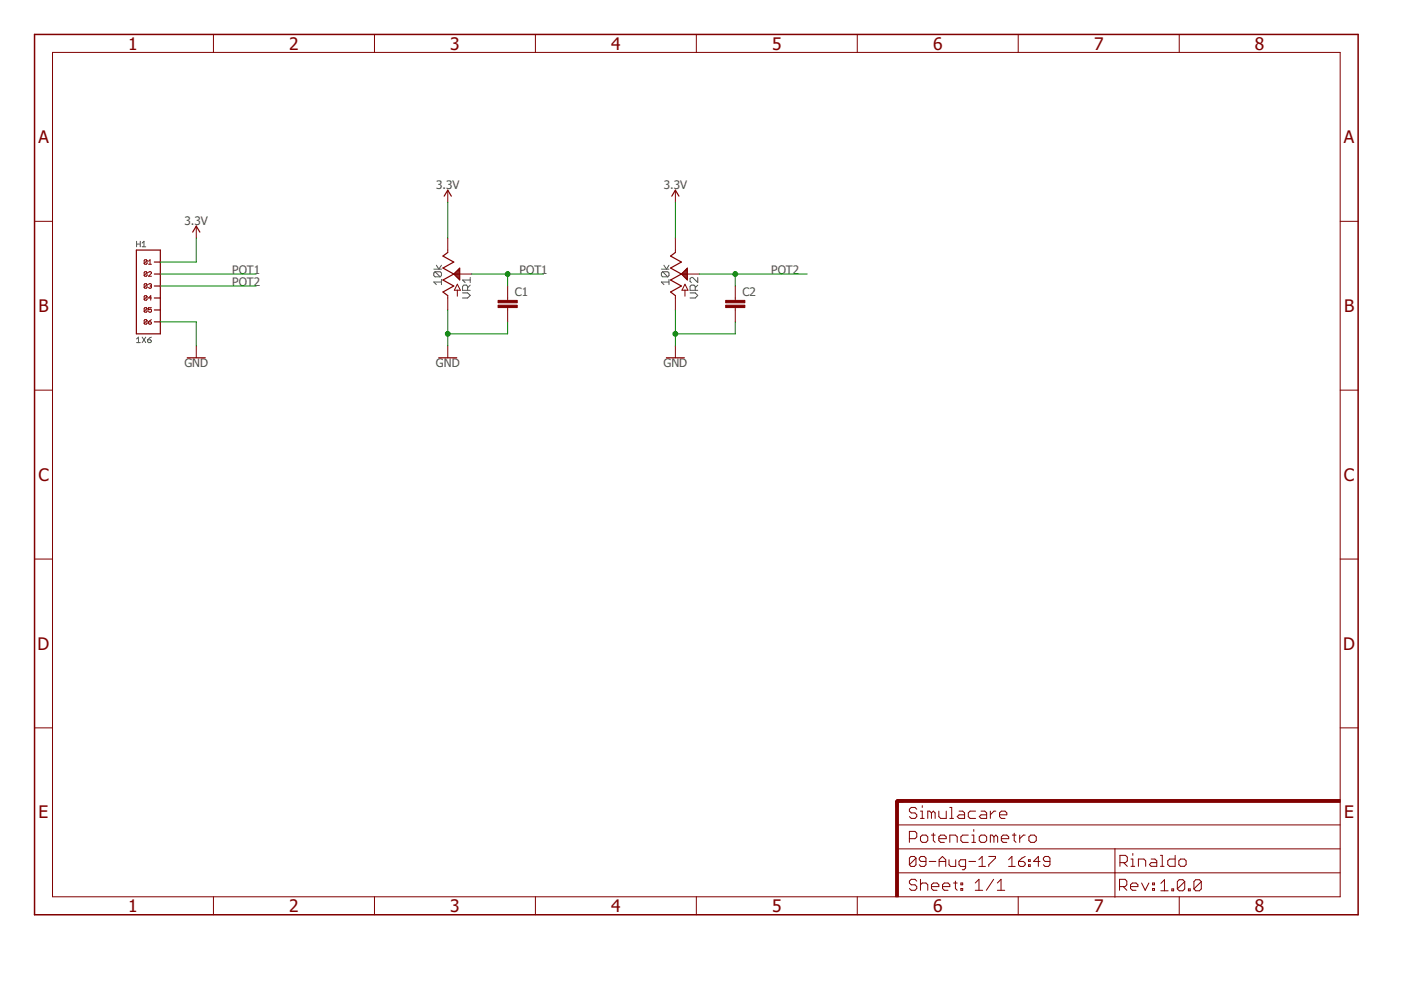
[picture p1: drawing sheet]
<?xml version="1.0" encoding="utf-8"?>
<!DOCTYPE eagle SYSTEM "eagle.dtd">
<!--
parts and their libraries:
SparkFun-Aesthetics: Licensing: Creative Commons ShareAlike 4.0 International - https://creativecommons.org/licenses/by-sa/4.0
-->
<eagle version="8.2.2">
<drawing>
<settings>
<setting alwaysvectorfont="no"/>
<setting verticaltext="up"/>
</settings>
<grid distance="0.1" unitdist="inch" unit="inch" style="lines" multiple="1" display="no" altdistance="0.01" altunitdist="inch" altunit="inch"/>
<schematic xreflabel="%F%N/%S.%C%R" xrefpart="/%S.%C%R">
<libraries>
<library name="SparkFun-Aesthetics">
<symbols>
<symbol name="FR-A4L">
<rectangle x1="178.7652" y1="0" x2="179.3748" y2="20.32" layer="94"/>
<rectangle x1="225.7552" y1="-26.67" x2="226.3648" y2="67.31" layer="94" rot="R90"/>
<wire x1="225.29" y1="-0.1" x2="225.29" y2="5.08" width="0.1016" layer="94"/>
<wire x1="225.29" y1="5.08" x2="273.05" y2="5.08" width="0.1016" layer="94"/>
<wire x1="225.29" y1="5.08" x2="179.07" y2="5.08" width="0.1016" layer="94"/>
<wire x1="179.07" y1="10.16" x2="225.29" y2="10.16" width="0.1016" layer="94"/>
<wire x1="225.29" y1="10.16" x2="273.05" y2="10.16" width="0.1016" layer="94"/>
<wire x1="179.07" y1="15.24" x2="273.05" y2="15.24" width="0.1016" layer="94"/>
<wire x1="225.29" y1="5.08" x2="225.29" y2="10.16" width="0.1016" layer="94"/>
<wire x1="179.07" y1="19.05" x2="179.07" y2="20.32" width="0.6096" layer="94"/>
<wire x1="179.07" y1="20.32" x2="180.34" y2="20.32" width="0.6096" layer="94"/>
<text x="181.61" y="11.43" size="2.54" layer="94" font="vector">&gt;DRAWING_NAME</text>
<text x="181.61" y="6.35" size="2.286" layer="94" font="vector">&gt;LAST_DATE_TIME</text>
<text x="195.58" y="1.27" size="2.54" layer="94" font="vector">&gt;SHEET</text>
<text x="181.61" y="1.27" size="2.54" layer="94" font="vector">Sheet:</text>
<text x="181.61" y="16.51" size="2.54" layer="94" font="vector">&gt;CNAME</text>
<text x="226.16" y="1.27" size="2.54" layer="94" font="vector">Rev:</text>
<text x="226.26" y="6.35" size="2.54" layer="94" font="vector">&gt;DESIGNER</text>
<text x="234.92" y="1.17" size="2.54" layer="94" font="vector">&gt;CREVISION</text>
<frame x1="-3.81" y1="-3.81" x2="276.86" y2="182.88" columns="8" rows="5" layer="94"/>
</symbol>
</symbols>
<devicesets>
<deviceset name="FRAME-A4L" prefix="FRAME">
<gates>
<gate name="G$1" symbol="FR-A4L" x="0" y="0"/>
</gates>
<devices>
<device name="">
<technologies>
<technology name=""/>
</technologies>
</device>
</devices>
</deviceset>
</devicesets>
</library>
<library name="SparkFun-Resistors">
<symbols>
<symbol name="POTENTIOMETER">
<wire x1="0" y1="-5.08" x2="0" y2="-4.572" width="0.1524" layer="94"/>
<wire x1="0" y1="-4.572" x2="-1.016" y2="-3.81" width="0.254" layer="94"/>
<wire x1="-1.016" y1="-3.81" x2="1.27" y2="-2.54" width="0.254" layer="94"/>
<wire x1="1.27" y1="-2.54" x2="-1.016" y2="-1.27" width="0.254" layer="94"/>
<wire x1="-1.016" y1="-1.27" x2="1.27" y2="0" width="0.254" layer="94"/>
<wire x1="1.27" y1="0" x2="-1.016" y2="1.27" width="0.254" layer="94"/>
<wire x1="-1.016" y1="1.27" x2="1.27" y2="2.54" width="0.254" layer="94"/>
<wire x1="1.27" y1="2.54" x2="-1.016" y2="3.81" width="0.254" layer="94"/>
<wire x1="-1.016" y1="3.81" x2="0" y2="4.572" width="0.254" layer="94"/>
<wire x1="0" y1="4.572" x2="0" y2="5.08" width="0.1524" layer="94"/>
<wire x1="2.032" y1="-2.159" x2="2.667" y2="-3.429" width="0.1524" layer="94"/>
<wire x1="2.667" y1="-3.429" x2="2.032" y2="-3.429" width="0.1524" layer="94"/>
<wire x1="2.032" y1="-3.429" x2="1.397" y2="-3.429" width="0.1524" layer="94"/>
<wire x1="1.397" y1="-3.429" x2="2.032" y2="-2.159" width="0.1524" layer="94"/>
<text x="3.048" y="-0.254" size="1.778" layer="95" font="vector" rot="R270">&gt;NAME</text>
<text x="-1.27" y="0" size="1.778" layer="95" font="vector" rot="R90" align="bottom-center">&gt;Value</text>
<pin name="A" x="0" y="-7.62" visible="off" length="short" direction="pas" rot="R90"/>
<pin name="E" x="0" y="7.62" visible="off" length="short" direction="pas" rot="R270"/>
<pin name="S" x="5.08" y="0" visible="off" length="short" direction="pas" rot="R180"/>
<polygon width="0.2032" layer="94">
<vertex x="2.54" y="-1.27"/>
<vertex x="1.27" y="0"/>
<vertex x="2.54" y="1.27"/>
</polygon>
<wire x1="2.032" y1="-4.699" x2="2.032" y2="-3.429" width="0.1524" layer="94"/>
</symbol>
</symbols>
<devicesets>
<deviceset name="POTENTIOMETER_SLIDE" prefix="VR" uservalue="yes">
<gates>
<gate name="G$1" symbol="POTENTIOMETER" x="0" y="0"/>
</gates>
<devices>
<device name="-60MM-1/2W-20%" package="SLIDER-XLARGE">
<connects>
<connect gate="G$1" pin="A" pad="3"/>
<connect gate="G$1" pin="E" pad="1"/>
<connect gate="G$1" pin="S" pad="2A"/>
</connects>
<technologies>
<technology name="">
<attribute name="PROD_ID" value="RES-09484"/>
<attribute name="SF_SKU" value="COM-09119"/>
<attribute name="VALUE" value="10k"/>
</technology>
</technologies>
</device>
<device name="-30MM-1/10W-20%" package="SLIDER-MEDIUM">
<connects>
<connect gate="G$1" pin="A" pad="BOTTOM"/>
<connect gate="G$1" pin="E" pad="TOP"/>
<connect gate="G$1" pin="S" pad="WIPER"/>
</connects>
<technologies>
<technology name="">
<attribute name="PROD_ID" value="RES-11931"/>
<attribute name="SF_SKU" value="COM-11621"/>
<attribute name="VALUE" value="10k"/>
</technology>
</technologies>
</device>
<device name="-20MM-1/10W-20%" package="SLIDER-SMALL">
<connects>
<connect gate="G$1" pin="A" pad="BOTTOM"/>
<connect gate="G$1" pin="E" pad="TOP"/>
<connect gate="G$1" pin="S" pad="WIPER"/>
</connects>
<technologies>
<technology name="">
<attribute name="PROD_ID" value="RES-11924"/>
<attribute name="SF_SKU" value="COM-11620"/>
<attribute name="VALUE" value="10k"/>
</technology>
</technologies>
</device>
<device name="-30MM-1/10W-20%-KIT" package="SLIDER-MEDIUM-KIT">
<connects>
<connect gate="G$1" pin="A" pad="BOTTOM"/>
<connect gate="G$1" pin="E" pad="TOP"/>
<connect gate="G$1" pin="S" pad="WIPER"/>
</connects>
<technologies>
<technology name="">
<attribute name="PROD_ID" value="RES-11931"/>
<attribute name="SF_SKU" value="COM-11621"/>
<attribute name="VALUE" value="10k"/>
</technology>
</technologies>
</device>
</devices>
</deviceset>
</devicesets>
</library>
<library name="SparkFun-PowerSymbols">
<symbols>
<symbol name="3.3V">
<wire x1="0.762" y1="1.27" x2="0" y2="2.54" width="0.254" layer="94"/>
<wire x1="0" y1="2.54" x2="-0.762" y2="1.27" width="0.254" layer="94"/>
<pin name="3.3V" x="0" y="0" visible="off" length="short" direction="sup" rot="R90"/>
<text x="0" y="2.794" size="1.778" layer="96" align="bottom-center">&gt;VALUE</text>
</symbol>
<symbol name="DGND">
<wire x1="-1.905" y1="0" x2="1.905" y2="0" width="0.254" layer="94"/>
<pin name="GND" x="0" y="2.54" visible="off" length="short" direction="sup" rot="R270"/>
<text x="0" y="-0.254" size="1.778" layer="96" align="top-center">&gt;VALUE</text>
</symbol>
</symbols>
<devicesets>
<deviceset name="3.3V" prefix="SUPPLY">
<gates>
<gate name="G$1" symbol="3.3V" x="0" y="0"/>
</gates>
<devices>
<device name="">
<technologies>
<technology name=""/>
</technologies>
</device>
</devices>
</deviceset>
<deviceset name="GND" prefix="GND">
<gates>
<gate name="1" symbol="DGND" x="0" y="0"/>
</gates>
<devices>
<device name="">
<technologies>
<technology name=""/>
</technologies>
</device>
</devices>
</deviceset>
</devicesets>
</library>
<library name="resistor">
<symbols>
<symbol name="C-EU-1">
<wire x1="0" y1="0" x2="0" y2="-0.508" width="0.1524" layer="94"/>
<wire x1="0" y1="-2.54" x2="0" y2="-2.032" width="0.1524" layer="94"/>
<text x="1.524" y="0.381" size="1.778" layer="95">&gt;NAME</text>
<text x="1.524" y="-4.699" size="1.778" layer="96">&gt;VALUE</text>
<rectangle x1="-2.032" y1="-2.032" x2="2.032" y2="-1.524" layer="94"/>
<rectangle x1="-2.032" y1="-1.016" x2="2.032" y2="-0.508" layer="94"/>
<pin name="1" x="0" y="2.54" visible="off" length="short" direction="pas" swaplevel="1" rot="R270"/>
<pin name="2" x="0" y="-5.08" visible="off" length="short" direction="pas" swaplevel="1" rot="R90"/>
</symbol>
</symbols>
<devicesets>
<deviceset name="C-EU" prefix="C" uservalue="yes">
<gates>
<gate name="G$1" symbol="C-EU-1" x="0" y="0"/>
</gates>
<devices>
<device name="C0402" package="C0402">
<connects>
<connect gate="G$1" pin="1" pad="1"/>
<connect gate="G$1" pin="2" pad="2"/>
</connects>
<technologies>
<technology name=""/>
</technologies>
</device>
<device name="C0504" package="C0504">
<connects>
<connect gate="G$1" pin="1" pad="1"/>
<connect gate="G$1" pin="2" pad="2"/>
</connects>
<technologies>
<technology name=""/>
</technologies>
</device>
<device name="C0603" package="C0603">
<connects>
<connect gate="G$1" pin="1" pad="1"/>
<connect gate="G$1" pin="2" pad="2"/>
</connects>
<technologies>
<technology name=""/>
</technologies>
</device>
<device name="C0805" package="C0805">
<connects>
<connect gate="G$1" pin="1" pad="1"/>
<connect gate="G$1" pin="2" pad="2"/>
</connects>
<technologies>
<technology name=""/>
</technologies>
</device>
<device name="C1206" package="C1206">
<connects>
<connect gate="G$1" pin="1" pad="1"/>
<connect gate="G$1" pin="2" pad="2"/>
</connects>
<technologies>
<technology name=""/>
</technologies>
</device>
<device name="C1210" package="C1210">
<connects>
<connect gate="G$1" pin="1" pad="1"/>
<connect gate="G$1" pin="2" pad="2"/>
</connects>
<technologies>
<technology name=""/>
</technologies>
</device>
<device name="C1310" package="C1310">
<connects>
<connect gate="G$1" pin="1" pad="1"/>
<connect gate="G$1" pin="2" pad="2"/>
</connects>
<technologies>
<technology name=""/>
</technologies>
</device>
<device name="C1608" package="C1608">
<connects>
<connect gate="G$1" pin="1" pad="1"/>
<connect gate="G$1" pin="2" pad="2"/>
</connects>
<technologies>
<technology name=""/>
</technologies>
</device>
<device name="C1812" package="C1812">
<connects>
<connect gate="G$1" pin="1" pad="1"/>
<connect gate="G$1" pin="2" pad="2"/>
</connects>
<technologies>
<technology name=""/>
</technologies>
</device>
<device name="C1825" package="C1825">
<connects>
<connect gate="G$1" pin="1" pad="1"/>
<connect gate="G$1" pin="2" pad="2"/>
</connects>
<technologies>
<technology name=""/>
</technologies>
</device>
<device name="C2012" package="C2012">
<connects>
<connect gate="G$1" pin="1" pad="1"/>
<connect gate="G$1" pin="2" pad="2"/>
</connects>
<technologies>
<technology name=""/>
</technologies>
</device>
<device name="C3216" package="C3216">
<connects>
<connect gate="G$1" pin="1" pad="1"/>
<connect gate="G$1" pin="2" pad="2"/>
</connects>
<technologies>
<technology name=""/>
</technologies>
</device>
<device name="C3225" package="C3225">
<connects>
<connect gate="G$1" pin="1" pad="1"/>
<connect gate="G$1" pin="2" pad="2"/>
</connects>
<technologies>
<technology name=""/>
</technologies>
</device>
<device name="C4532" package="C4532">
<connects>
<connect gate="G$1" pin="1" pad="1"/>
<connect gate="G$1" pin="2" pad="2"/>
</connects>
<technologies>
<technology name=""/>
</technologies>
</device>
<device name="C4564" package="C4564">
<connects>
<connect gate="G$1" pin="1" pad="1"/>
<connect gate="G$1" pin="2" pad="2"/>
</connects>
<technologies>
<technology name=""/>
</technologies>
</device>
<device name="025-024X044" package="C025-024X044">
<connects>
<connect gate="G$1" pin="1" pad="1"/>
<connect gate="G$1" pin="2" pad="2"/>
</connects>
<technologies>
<technology name=""/>
</technologies>
</device>
<device name="025-025X050" package="C025-025X050">
<connects>
<connect gate="G$1" pin="1" pad="1"/>
<connect gate="G$1" pin="2" pad="2"/>
</connects>
<technologies>
<technology name=""/>
</technologies>
</device>
<device name="025-030X050" package="C025-030X050">
<connects>
<connect gate="G$1" pin="1" pad="1"/>
<connect gate="G$1" pin="2" pad="2"/>
</connects>
<technologies>
<technology name=""/>
</technologies>
</device>
<device name="025-040X050" package="C025-040X050">
<connects>
<connect gate="G$1" pin="1" pad="1"/>
<connect gate="G$1" pin="2" pad="2"/>
</connects>
<technologies>
<technology name=""/>
</technologies>
</device>
<device name="025-050X050" package="C025-050X050">
<connects>
<connect gate="G$1" pin="1" pad="1"/>
<connect gate="G$1" pin="2" pad="2"/>
</connects>
<technologies>
<technology name=""/>
</technologies>
</device>
<device name="025-060X050" package="C025-060X050">
<connects>
<connect gate="G$1" pin="1" pad="1"/>
<connect gate="G$1" pin="2" pad="2"/>
</connects>
<technologies>
<technology name=""/>
</technologies>
</device>
<device name="C025_050-024X070" package="C025_050-024X070">
<connects>
<connect gate="G$1" pin="1" pad="1"/>
<connect gate="G$1" pin="2" pad="2"/>
</connects>
<technologies>
<technology name=""/>
</technologies>
</device>
<device name="025_050-025X075" package="C025_050-025X075">
<connects>
<connect gate="G$1" pin="1" pad="1"/>
<connect gate="G$1" pin="2" pad="2"/>
</connects>
<technologies>
<technology name=""/>
</technologies>
</device>
<device name="025_050-035X075" package="C025_050-035X075">
<connects>
<connect gate="G$1" pin="1" pad="1"/>
<connect gate="G$1" pin="2" pad="2"/>
</connects>
<technologies>
<technology name=""/>
</technologies>
</device>
<device name="025_050-045X075" package="C025_050-045X075">
<connects>
<connect gate="G$1" pin="1" pad="1"/>
<connect gate="G$1" pin="2" pad="2"/>
</connects>
<technologies>
<technology name=""/>
</technologies>
</device>
<device name="025_050-055X075" package="C025_050-055X075">
<connects>
<connect gate="G$1" pin="1" pad="1"/>
<connect gate="G$1" pin="2" pad="2"/>
</connects>
<technologies>
<technology name=""/>
</technologies>
</device>
<device name="050-024X044" package="C050-024X044">
<connects>
<connect gate="G$1" pin="1" pad="1"/>
<connect gate="G$1" pin="2" pad="2"/>
</connects>
<technologies>
<technology name=""/>
</technologies>
</device>
<device name="050-025X075" package="C050-025X075">
<connects>
<connect gate="G$1" pin="1" pad="1"/>
<connect gate="G$1" pin="2" pad="2"/>
</connects>
<technologies>
<technology name=""/>
</technologies>
</device>
<device name="050-045X075" package="C050-045X075">
<connects>
<connect gate="G$1" pin="1" pad="1"/>
<connect gate="G$1" pin="2" pad="2"/>
</connects>
<technologies>
<technology name=""/>
</technologies>
</device>
<device name="050-030X075" package="C050-030X075">
<connects>
<connect gate="G$1" pin="1" pad="1"/>
<connect gate="G$1" pin="2" pad="2"/>
</connects>
<technologies>
<technology name=""/>
</technologies>
</device>
<device name="050-050X075" package="C050-050X075">
<connects>
<connect gate="G$1" pin="1" pad="1"/>
<connect gate="G$1" pin="2" pad="2"/>
</connects>
<technologies>
<technology name=""/>
</technologies>
</device>
<device name="050-055X075" package="C050-055X075">
<connects>
<connect gate="G$1" pin="1" pad="1"/>
<connect gate="G$1" pin="2" pad="2"/>
</connects>
<technologies>
<technology name=""/>
</technologies>
</device>
<device name="050-075X075" package="C050-075X075">
<connects>
<connect gate="G$1" pin="1" pad="1"/>
<connect gate="G$1" pin="2" pad="2"/>
</connects>
<technologies>
<technology name=""/>
</technologies>
</device>
<device name="050H075X075" package="C050H075X075">
<connects>
<connect gate="G$1" pin="1" pad="1"/>
<connect gate="G$1" pin="2" pad="2"/>
</connects>
<technologies>
<technology name=""/>
</technologies>
</device>
<device name="075-032X103" package="C075-032X103">
<connects>
<connect gate="G$1" pin="1" pad="1"/>
<connect gate="G$1" pin="2" pad="2"/>
</connects>
<technologies>
<technology name=""/>
</technologies>
</device>
<device name="075-042X103" package="C075-042X103">
<connects>
<connect gate="G$1" pin="1" pad="1"/>
<connect gate="G$1" pin="2" pad="2"/>
</connects>
<technologies>
<technology name=""/>
</technologies>
</device>
<device name="075-052X106" package="C075-052X106">
<connects>
<connect gate="G$1" pin="1" pad="1"/>
<connect gate="G$1" pin="2" pad="2"/>
</connects>
<technologies>
<technology name=""/>
</technologies>
</device>
<device name="102-043X133" package="C102-043X133">
<connects>
<connect gate="G$1" pin="1" pad="1"/>
<connect gate="G$1" pin="2" pad="2"/>
</connects>
<technologies>
<technology name=""/>
</technologies>
</device>
<device name="102-054X133" package="C102-054X133">
<connects>
<connect gate="G$1" pin="1" pad="1"/>
<connect gate="G$1" pin="2" pad="2"/>
</connects>
<technologies>
<technology name=""/>
</technologies>
</device>
<device name="102-064X133" package="C102-064X133">
<connects>
<connect gate="G$1" pin="1" pad="1"/>
<connect gate="G$1" pin="2" pad="2"/>
</connects>
<technologies>
<technology name=""/>
</technologies>
</device>
<device name="102_152-062X184" package="C102_152-062X184">
<connects>
<connect gate="G$1" pin="1" pad="1"/>
<connect gate="G$1" pin="2" pad="2"/>
</connects>
<technologies>
<technology name=""/>
</technologies>
</device>
<device name="150-054X183" package="C150-054X183">
<connects>
<connect gate="G$1" pin="1" pad="1"/>
<connect gate="G$1" pin="2" pad="2"/>
</connects>
<technologies>
<technology name=""/>
</technologies>
</device>
<device name="150-064X183" package="C150-064X183">
<connects>
<connect gate="G$1" pin="1" pad="1"/>
<connect gate="G$1" pin="2" pad="2"/>
</connects>
<technologies>
<technology name=""/>
</technologies>
</device>
<device name="150-072X183" package="C150-072X183">
<connects>
<connect gate="G$1" pin="1" pad="1"/>
<connect gate="G$1" pin="2" pad="2"/>
</connects>
<technologies>
<technology name=""/>
</technologies>
</device>
<device name="150-084X183" package="C150-084X183">
<connects>
<connect gate="G$1" pin="1" pad="1"/>
<connect gate="G$1" pin="2" pad="2"/>
</connects>
<technologies>
<technology name=""/>
</technologies>
</device>
<device name="150-091X182" package="C150-091X182">
<connects>
<connect gate="G$1" pin="1" pad="1"/>
<connect gate="G$1" pin="2" pad="2"/>
</connects>
<technologies>
<technology name=""/>
</technologies>
</device>
<device name="225-062X268" package="C225-062X268">
<connects>
<connect gate="G$1" pin="1" pad="1"/>
<connect gate="G$1" pin="2" pad="2"/>
</connects>
<technologies>
<technology name=""/>
</technologies>
</device>
<device name="225-074X268" package="C225-074X268">
<connects>
<connect gate="G$1" pin="1" pad="1"/>
<connect gate="G$1" pin="2" pad="2"/>
</connects>
<technologies>
<technology name=""/>
</technologies>
</device>
<device name="225-087X268" package="C225-087X268">
<connects>
<connect gate="G$1" pin="1" pad="1"/>
<connect gate="G$1" pin="2" pad="2"/>
</connects>
<technologies>
<technology name=""/>
</technologies>
</device>
<device name="225-108X268" package="C225-108X268">
<connects>
<connect gate="G$1" pin="1" pad="1"/>
<connect gate="G$1" pin="2" pad="2"/>
</connects>
<technologies>
<technology name=""/>
</technologies>
</device>
<device name="225-113X268" package="C225-113X268">
<connects>
<connect gate="G$1" pin="1" pad="1"/>
<connect gate="G$1" pin="2" pad="2"/>
</connects>
<technologies>
<technology name=""/>
</technologies>
</device>
<device name="275-093X316" package="C275-093X316">
<connects>
<connect gate="G$1" pin="1" pad="1"/>
<connect gate="G$1" pin="2" pad="2"/>
</connects>
<technologies>
<technology name=""/>
</technologies>
</device>
<device name="275-113X316" package="C275-113X316">
<connects>
<connect gate="G$1" pin="1" pad="1"/>
<connect gate="G$1" pin="2" pad="2"/>
</connects>
<technologies>
<technology name=""/>
</technologies>
</device>
<device name="275-134X316" package="C275-134X316">
<connects>
<connect gate="G$1" pin="1" pad="1"/>
<connect gate="G$1" pin="2" pad="2"/>
</connects>
<technologies>
<technology name=""/>
</technologies>
</device>
<device name="275-205X316" package="C275-205X316">
<connects>
<connect gate="G$1" pin="1" pad="1"/>
<connect gate="G$1" pin="2" pad="2"/>
</connects>
<technologies>
<technology name=""/>
</technologies>
</device>
<device name="325-137X374" package="C325-137X374">
<connects>
<connect gate="G$1" pin="1" pad="1"/>
<connect gate="G$1" pin="2" pad="2"/>
</connects>
<technologies>
<technology name=""/>
</technologies>
</device>
<device name="325-162X374" package="C325-162X374">
<connects>
<connect gate="G$1" pin="1" pad="1"/>
<connect gate="G$1" pin="2" pad="2"/>
</connects>
<technologies>
<technology name=""/>
</technologies>
</device>
<device name="325-182X374" package="C325-182X374">
<connects>
<connect gate="G$1" pin="1" pad="1"/>
<connect gate="G$1" pin="2" pad="2"/>
</connects>
<technologies>
<technology name=""/>
</technologies>
</device>
<device name="375-192X418" package="C375-192X418">
<connects>
<connect gate="G$1" pin="1" pad="1"/>
<connect gate="G$1" pin="2" pad="2"/>
</connects>
<technologies>
<technology name=""/>
</technologies>
</device>
<device name="375-203X418" package="C375-203X418">
<connects>
<connect gate="G$1" pin="1" pad="1"/>
<connect gate="G$1" pin="2" pad="2"/>
</connects>
<technologies>
<technology name=""/>
</technologies>
</device>
<device name="050-035X075" package="C050-035X075">
<connects>
<connect gate="G$1" pin="1" pad="1"/>
<connect gate="G$1" pin="2" pad="2"/>
</connects>
<technologies>
<technology name=""/>
</technologies>
</device>
<device name="375-155X418" package="C375-155X418">
<connects>
<connect gate="G$1" pin="1" pad="1"/>
<connect gate="G$1" pin="2" pad="2"/>
</connects>
<technologies>
<technology name=""/>
</technologies>
</device>
<device name="075-063X106" package="C075-063X106">
<connects>
<connect gate="G$1" pin="1" pad="1"/>
<connect gate="G$1" pin="2" pad="2"/>
</connects>
<technologies>
<technology name=""/>
</technologies>
</device>
<device name="275-154X316" package="C275-154X316">
<connects>
<connect gate="G$1" pin="1" pad="1"/>
<connect gate="G$1" pin="2" pad="2"/>
</connects>
<technologies>
<technology name=""/>
</technologies>
</device>
<device name="275-173X316" package="C275-173X316">
<connects>
<connect gate="G$1" pin="1" pad="1"/>
<connect gate="G$1" pin="2" pad="2"/>
</connects>
<technologies>
<technology name=""/>
</technologies>
</device>
<device name="C0402K" package="C0402K">
<connects>
<connect gate="G$1" pin="1" pad="1"/>
<connect gate="G$1" pin="2" pad="2"/>
</connects>
<technologies>
<technology name=""/>
</technologies>
</device>
<device name="C0603K" package="C0603K">
<connects>
<connect gate="G$1" pin="1" pad="1"/>
<connect gate="G$1" pin="2" pad="2"/>
</connects>
<technologies>
<technology name=""/>
</technologies>
</device>
<device name="C0805K" package="C0805K">
<connects>
<connect gate="G$1" pin="1" pad="1"/>
<connect gate="G$1" pin="2" pad="2"/>
</connects>
<technologies>
<technology name=""/>
</technologies>
</device>
<device name="C1206K" package="C1206K">
<connects>
<connect gate="G$1" pin="1" pad="1"/>
<connect gate="G$1" pin="2" pad="2"/>
</connects>
<technologies>
<technology name=""/>
</technologies>
</device>
<device name="C1210K" package="C1210K">
<connects>
<connect gate="G$1" pin="1" pad="1"/>
<connect gate="G$1" pin="2" pad="2"/>
</connects>
<technologies>
<technology name=""/>
</technologies>
</device>
<device name="C1812K" package="C1812K">
<connects>
<connect gate="G$1" pin="1" pad="1"/>
<connect gate="G$1" pin="2" pad="2"/>
</connects>
<technologies>
<technology name=""/>
</technologies>
</device>
<device name="C1825K" package="C1825K">
<connects>
<connect gate="G$1" pin="1" pad="1"/>
<connect gate="G$1" pin="2" pad="2"/>
</connects>
<technologies>
<technology name=""/>
</technologies>
</device>
<device name="C2220K" package="C2220K">
<connects>
<connect gate="G$1" pin="1" pad="1"/>
<connect gate="G$1" pin="2" pad="2"/>
</connects>
<technologies>
<technology name=""/>
</technologies>
</device>
<device name="C2225K" package="C2225K">
<connects>
<connect gate="G$1" pin="1" pad="1"/>
<connect gate="G$1" pin="2" pad="2"/>
</connects>
<technologies>
<technology name=""/>
</technologies>
</device>
<device name="HPC0201" package="HPC0201">
<connects>
<connect gate="G$1" pin="1" pad="1"/>
<connect gate="G$1" pin="2" pad="2"/>
</connects>
<technologies>
<technology name=""/>
</technologies>
</device>
<device name="C0201" package="C0201">
<connects>
<connect gate="G$1" pin="1" pad="1"/>
<connect gate="G$1" pin="2" pad="2"/>
</connects>
<technologies>
<technology name=""/>
</technologies>
</device>
<device name="C1808" package="C1808">
<connects>
<connect gate="G$1" pin="1" pad="1"/>
<connect gate="G$1" pin="2" pad="2"/>
</connects>
<technologies>
<technology name=""/>
</technologies>
</device>
<device name="C3640" package="C3640">
<connects>
<connect gate="G$1" pin="1" pad="1"/>
<connect gate="G$1" pin="2" pad="2"/>
</connects>
<technologies>
<technology name=""/>
</technologies>
</device>
<device name="01005" package="C01005">
<connects>
<connect gate="G$1" pin="1" pad="1"/>
<connect gate="G$1" pin="2" pad="2"/>
</connects>
<technologies>
<technology name=""/>
</technologies>
</device>
</devices>
</deviceset>
</devicesets>
</library>
<library name="header">
<symbols>
<symbol name="1X6_HEADER">
<wire x1="-2.54" y1="10.16" x2="2.54" y2="10.16" width="0.254" layer="94"/>
<wire x1="1.27" y1="7.62" x2="2.54" y2="7.62" width="0.254" layer="94"/>
<wire x1="-2.54" y1="10.16" x2="-2.54" y2="-7.62" width="0.254" layer="94"/>
<wire x1="-2.54" y1="-7.62" x2="2.54" y2="-7.62" width="0.254" layer="94"/>
<wire x1="2.54" y1="-7.62" x2="2.54" y2="-5.08" width="0.254" layer="94"/>
<text x="0" y="7.62" size="1.016" layer="94" font="vector" rot="MR0" align="center">01</text>
<text x="-2.54" y="10.795" size="1.27" layer="95" font="vector">&gt;NAME</text>
<text x="-2.54" y="-9.525" size="1.27" layer="96" font="vector">&gt;VALUE</text>
<pin name="1" x="2.54" y="7.62" visible="off" length="point" rot="R180"/>
<wire x1="2.54" y1="-5.08" x2="2.54" y2="-2.54" width="0.254" layer="94"/>
<wire x1="2.54" y1="-2.54" x2="2.54" y2="0" width="0.254" layer="94"/>
<wire x1="2.54" y1="0" x2="2.54" y2="2.54" width="0.254" layer="94"/>
<wire x1="2.54" y1="2.54" x2="2.54" y2="5.08" width="0.254" layer="94"/>
<wire x1="2.54" y1="5.08" x2="2.54" y2="7.62" width="0.254" layer="94"/>
<wire x1="2.54" y1="7.62" x2="2.54" y2="10.16" width="0.254" layer="94"/>
<text x="0" y="5.08" size="1.016" layer="94" font="vector" rot="MR0" align="center">02</text>
<pin name="2" x="2.54" y="5.08" visible="off" length="point" rot="R180"/>
<text x="0" y="2.54" size="1.016" layer="94" font="vector" rot="MR0" align="center">03</text>
<text x="0" y="0" size="1.016" layer="94" font="vector" rot="MR0" align="center">04</text>
<pin name="3" x="2.54" y="2.54" visible="off" length="point" rot="R180"/>
<pin name="4" x="2.54" y="0" visible="off" length="point" rot="R180"/>
<wire x1="1.27" y1="5.08" x2="2.54" y2="5.08" width="0.254" layer="94"/>
<wire x1="1.27" y1="2.54" x2="2.54" y2="2.54" width="0.254" layer="94"/>
<wire x1="1.27" y1="0" x2="2.54" y2="0" width="0.254" layer="94"/>
<text x="0" y="-2.54" size="1.016" layer="94" font="vector" rot="MR0" align="center">05</text>
<text x="0" y="-5.08" size="1.016" layer="94" font="vector" rot="MR0" align="center">06</text>
<wire x1="1.27" y1="-2.54" x2="2.54" y2="-2.54" width="0.254" layer="94"/>
<wire x1="1.27" y1="-5.08" x2="2.54" y2="-5.08" width="0.254" layer="94"/>
<pin name="5" x="2.54" y="-2.54" visible="off" length="point" rot="R180"/>
<pin name="6" x="2.54" y="-5.08" visible="off" length="point" rot="R180"/>
</symbol>
</symbols>
<devicesets>
<deviceset name="1X6" prefix="H">
<gates>
<gate name="G$1" symbol="1X6_HEADER" x="0" y="0"/>
</gates>
<devices>
<device name="" package="1X6">
<connects>
<connect gate="G$1" pin="1" pad="1"/>
<connect gate="G$1" pin="2" pad="2"/>
<connect gate="G$1" pin="3" pad="3"/>
<connect gate="G$1" pin="4" pad="4"/>
<connect gate="G$1" pin="5" pad="5"/>
<connect gate="G$1" pin="6" pad="6"/>
</connects>
<technologies>
<technology name=""/>
</technologies>
</device>
<device name=".LOCK" package="1X6.LOCK">
<connects>
<connect gate="G$1" pin="1" pad="1"/>
<connect gate="G$1" pin="2" pad="2"/>
<connect gate="G$1" pin="3" pad="3"/>
<connect gate="G$1" pin="4" pad="4"/>
<connect gate="G$1" pin="5" pad="5"/>
<connect gate="G$1" pin="6" pad="6"/>
</connects>
<technologies>
<technology name=""/>
</technologies>
</device>
</devices>
</deviceset>
</devicesets>
</library>
</libraries>
<attributes>
<attribute name="CNAME" value="Simulacare"/>
<attribute name="CREVISION" value="1.0.0"/>
<attribute name="DESIGNER" value="Rinaldo"/>
<attribute name="UNTITLED" value="Sensor Potenciometro"/>
</attributes>
<variantdefs>
</variantdefs>
<classes>
<class number="0" name="default" width="0" drill="0">
</class>
</classes>
<parts>
<part name="FRAME1" library="SparkFun-Aesthetics" deviceset="FRAME-A4L" device=""/>
<part name="VR1" library="SparkFun-Resistors" deviceset="POTENTIOMETER_SLIDE" device="-30MM-1/10W-20%" value="10k"/>
<part name="VR2" library="SparkFun-Resistors" deviceset="POTENTIOMETER_SLIDE" device="-30MM-1/10W-20%" value="10k"/>
<part name="SUPPLY1" library="SparkFun-PowerSymbols" deviceset="3.3V" device=""/>
<part name="SUPPLY2" library="SparkFun-PowerSymbols" deviceset="3.3V" device=""/>
<part name="GND1" library="SparkFun-PowerSymbols" deviceset="GND" device=""/>
<part name="GND2" library="SparkFun-PowerSymbols" deviceset="GND" device=""/>
<part name="C1" library="resistor" deviceset="C-EU" device="C0603"/>
<part name="C2" library="resistor" deviceset="C-EU" device="C0603"/>
<part name="H1" library="header" deviceset="1X6" device=""/>
<part name="SUPPLY3" library="SparkFun-PowerSymbols" deviceset="3.3V" device=""/>
<part name="GND3" library="SparkFun-PowerSymbols" deviceset="GND" device=""/>
</parts>
<sheets>
<sheet>
<plain>
</plain>
<instances>
<instance part="FRAME1" gate="G$1" x="-10.16" y="-2.54"/>
<instance part="VR1" gate="G$1" x="73.66" y="129.54"/>
<instance part="VR2" gate="G$1" x="121.92" y="129.54"/>
<instance part="SUPPLY1" gate="G$1" x="73.66" y="144.78"/>
<instance part="SUPPLY2" gate="G$1" x="121.92" y="144.78"/>
<instance part="GND1" gate="1" x="73.66" y="111.76"/>
<instance part="GND2" gate="1" x="121.92" y="111.76"/>
<instance part="C1" gate="G$1" x="86.36" y="124.46"/>
<instance part="C2" gate="G$1" x="134.62" y="124.46"/>
<instance part="H1" gate="G$1" x="10.16" y="124.46"/>
<instance part="SUPPLY3" gate="G$1" x="20.32" y="137.16"/>
<instance part="GND3" gate="1" x="20.32" y="111.76"/>
</instances>
<busses>
</busses>
<nets>
<net name="3.3V" class="0">
<segment>
<pinref part="VR2" gate="G$1" pin="E"/>
<pinref part="SUPPLY2" gate="G$1" pin="3.3V"/>
<wire x1="121.92" y1="137.16" x2="121.92" y2="144.78" width="0.1524" layer="91"/>
</segment>
<segment>
<pinref part="VR1" gate="G$1" pin="E"/>
<pinref part="SUPPLY1" gate="G$1" pin="3.3V"/>
<wire x1="73.66" y1="137.16" x2="73.66" y2="144.78" width="0.1524" layer="91"/>
</segment>
<segment>
<pinref part="H1" gate="G$1" pin="1"/>
<wire x1="12.7" y1="132.08" x2="20.32" y2="132.08" width="0.1524" layer="91"/>
<wire x1="20.32" y1="132.08" x2="20.32" y2="137.16" width="0.1524" layer="91"/>
<pinref part="SUPPLY3" gate="G$1" pin="3.3V"/>
</segment>
</net>
<net name="GND" class="0">
<segment>
<pinref part="GND2" gate="1" pin="GND"/>
<pinref part="VR2" gate="G$1" pin="A"/>
<wire x1="121.92" y1="114.3" x2="121.92" y2="116.84" width="0.1524" layer="91"/>
<pinref part="C2" gate="G$1" pin="2"/>
<wire x1="121.92" y1="116.84" x2="121.92" y2="121.92" width="0.1524" layer="91"/>
<wire x1="134.62" y1="119.38" x2="134.62" y2="116.84" width="0.1524" layer="91"/>
<wire x1="134.62" y1="116.84" x2="121.92" y2="116.84" width="0.1524" layer="91"/>
<junction x="121.92" y="116.84"/>
</segment>
<segment>
<pinref part="GND1" gate="1" pin="GND"/>
<pinref part="VR1" gate="G$1" pin="A"/>
<wire x1="73.66" y1="114.3" x2="73.66" y2="116.84" width="0.1524" layer="91"/>
<pinref part="C1" gate="G$1" pin="2"/>
<wire x1="73.66" y1="116.84" x2="73.66" y2="121.92" width="0.1524" layer="91"/>
<wire x1="86.36" y1="119.38" x2="86.36" y2="116.84" width="0.1524" layer="91"/>
<wire x1="86.36" y1="116.84" x2="73.66" y2="116.84" width="0.1524" layer="91"/>
<junction x="73.66" y="116.84"/>
</segment>
<segment>
<pinref part="H1" gate="G$1" pin="6"/>
<wire x1="12.7" y1="119.38" x2="20.32" y2="119.38" width="0.1524" layer="91"/>
<wire x1="20.32" y1="119.38" x2="20.32" y2="114.3" width="0.1524" layer="91"/>
<pinref part="GND3" gate="1" pin="GND"/>
</segment>
</net>
<net name="POT1" class="0">
<segment>
<pinref part="VR1" gate="G$1" pin="S"/>
<wire x1="78.74" y1="129.54" x2="86.36" y2="129.54" width="0.1524" layer="91"/>
<pinref part="C1" gate="G$1" pin="1"/>
<wire x1="86.36" y1="129.54" x2="93.98" y2="129.54" width="0.1524" layer="91"/>
<wire x1="86.36" y1="127" x2="86.36" y2="129.54" width="0.1524" layer="91"/>
<junction x="86.36" y="129.54"/>
<label x="88.9" y="129.54" size="1.778" layer="95"/>
</segment>
<segment>
<pinref part="H1" gate="G$1" pin="2"/>
<wire x1="12.7" y1="129.54" x2="33.02" y2="129.54" width="0.1524" layer="91"/>
<label x="27.94" y="129.54" size="1.778" layer="95"/>
</segment>
</net>
<net name="POT2" class="0">
<segment>
<pinref part="VR2" gate="G$1" pin="S"/>
<wire x1="127" y1="129.54" x2="134.62" y2="129.54" width="0.1524" layer="91"/>
<pinref part="C2" gate="G$1" pin="1"/>
<wire x1="134.62" y1="129.54" x2="149.86" y2="129.54" width="0.1524" layer="91"/>
<wire x1="134.62" y1="127" x2="134.62" y2="129.54" width="0.1524" layer="91"/>
<junction x="134.62" y="129.54"/>
<label x="142.24" y="129.54" size="1.778" layer="95"/>
</segment>
<segment>
<pinref part="H1" gate="G$1" pin="3"/>
<wire x1="12.7" y1="127" x2="33.02" y2="127" width="0.1524" layer="91"/>
<label x="27.94" y="127" size="1.778" layer="95"/>
</segment>
</net>
</nets>
</sheet>
</sheets>
</schematic>
</drawing>
<compatibility>
<note version="8.2" severity="warning">
Since Version 8.2, Eagle supports online libraries. The ids
of those online libraries will not be understood (or retained)
with this version.
</note>
</compatibility>
</eagle>
